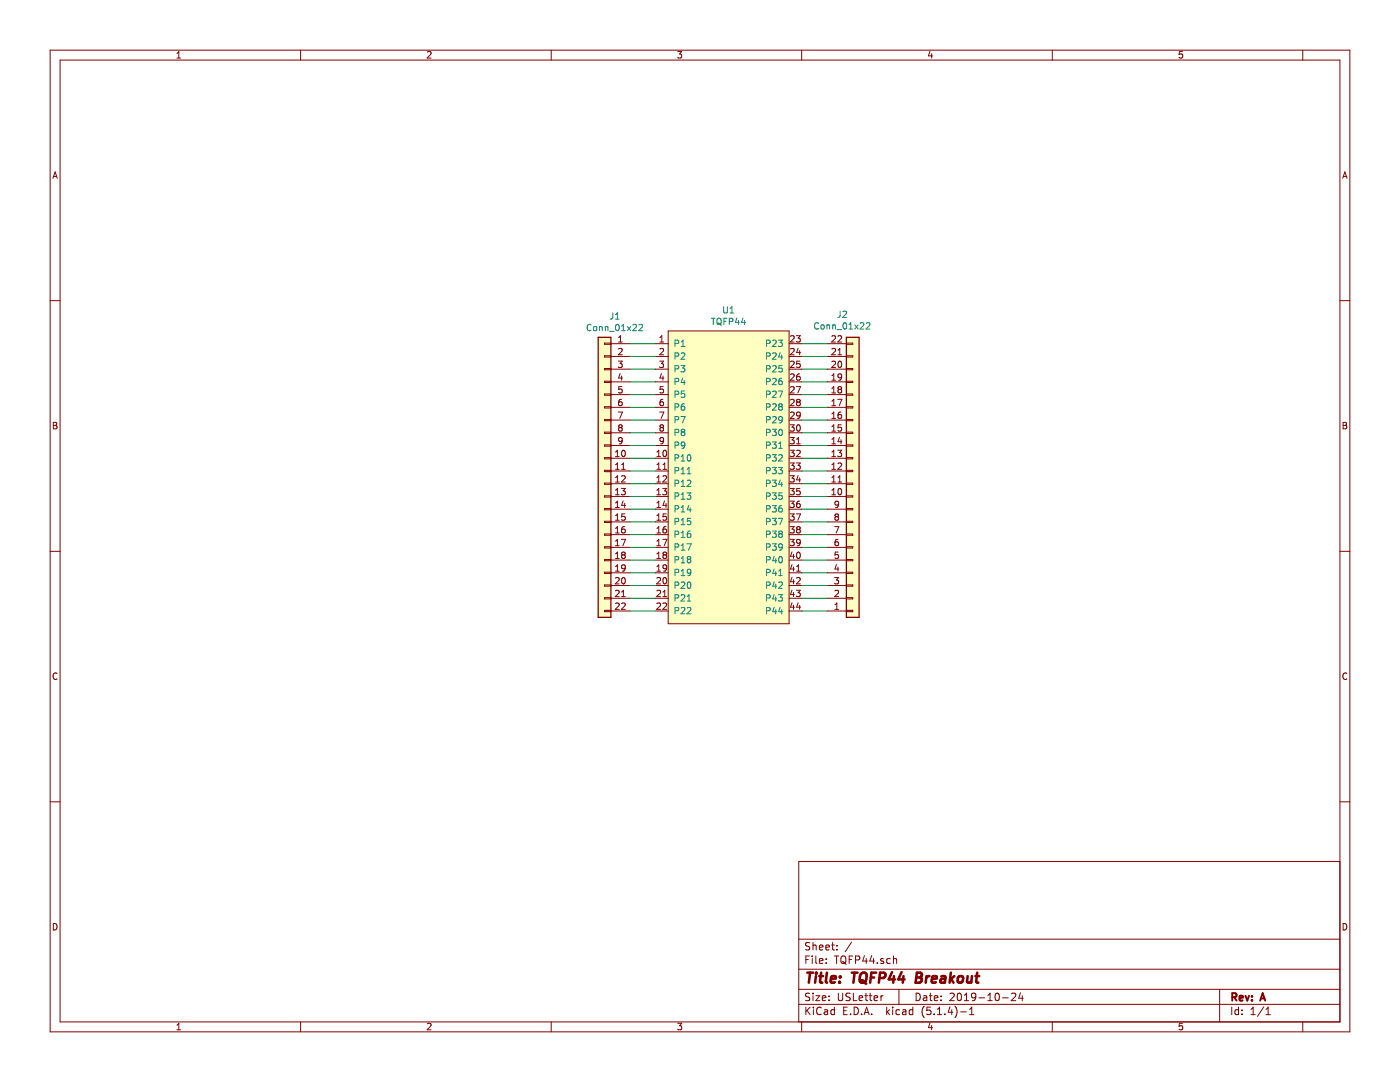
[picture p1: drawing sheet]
EESchema Schematic File Version 4
EELAYER 30 0
EELAYER END
$Descr USLetter 11000 8500
encoding utf-8
Sheet 1 1
Title "TQFP44 Breakout"
Date "2019-10-24"
Rev "A"
Comp ""
Comment1 ""
Comment2 ""
Comment3 ""
Comment4 ""
$EndDescr
$Comp
L TQFP44:TQFP44 U1
U 1 1
P 5750 3700
F 0 "U1" H 5725 4965 50  0000 C CNN
F 1 "TQFP44" H 5725 4874 50  0000 C CNN
F 2 "Package_QFP:TQFP-44_10x10mm_P0.8mm" H 5600 4900 50  0001 C CNN
F 3 "" H 5600 4200 50  0001 C CNN
	1    5750 3700
	1    0    0    -1  
$EndComp
$Comp
L Connector_Generic:Conn_01x22 J1
U 1 1
P 4750 3700
F 0 "J1" H 4668 4917 50  0000 C CNN
F 1 "Conn_01x22" H 4668 4826 50  0000 C CNN
F 2 "Connector_PinHeader_2.54mm:PinHeader_1x22_P2.54mm_Vertical" H 4750 3700 50  0001 C CNN
F 3 "~" H 4750 3700 50  0001 C CNN
	1    4750 3700
	-1   0    0    -1  
$EndComp
$Comp
L Connector_Generic:Conn_01x22 J2
U 1 1
P 6700 3800
F 0 "J2" H 6618 2475 50  0000 C CNN
F 1 "Conn_01x22" H 6618 2566 50  0000 C CNN
F 2 "Connector_PinHeader_2.54mm:PinHeader_1x22_P2.54mm_Vertical" H 6700 3800 50  0001 C CNN
F 3 "~" H 6700 3800 50  0001 C CNN
	1    6700 3800
	1    0    0    1   
$EndComp
Wire Wire Line
	4950 2700 5150 2700
Wire Wire Line
	4950 2800 5150 2800
Wire Wire Line
	4950 2900 5150 2900
Wire Wire Line
	4950 3000 5150 3000
Wire Wire Line
	4950 3100 5150 3100
Wire Wire Line
	4950 3200 5150 3200
Wire Wire Line
	4950 3300 5150 3300
Wire Wire Line
	4950 3400 5150 3400
Wire Wire Line
	4950 3500 5150 3500
Wire Wire Line
	4950 3600 5150 3600
Wire Wire Line
	4950 3700 5150 3700
Wire Wire Line
	4950 3800 5150 3800
Wire Wire Line
	4950 3900 5150 3900
Wire Wire Line
	4950 4000 5150 4000
Wire Wire Line
	4950 4100 5150 4100
Wire Wire Line
	4950 4200 5150 4200
Wire Wire Line
	4950 4300 5150 4300
Wire Wire Line
	4950 4400 5150 4400
Wire Wire Line
	4950 4500 5150 4500
Wire Wire Line
	4950 4600 5150 4600
Wire Wire Line
	4950 4700 5150 4700
Wire Wire Line
	4950 4800 5150 4800
Wire Wire Line
	6300 2700 6500 2700
Wire Wire Line
	6300 2800 6500 2800
Wire Wire Line
	6300 2900 6500 2900
Wire Wire Line
	6300 3000 6500 3000
Wire Wire Line
	6300 3100 6500 3100
Wire Wire Line
	6300 3200 6500 3200
Wire Wire Line
	6300 3300 6500 3300
Wire Wire Line
	6300 3400 6500 3400
Wire Wire Line
	6300 3500 6500 3500
Wire Wire Line
	6300 3600 6500 3600
Wire Wire Line
	6300 3700 6500 3700
Wire Wire Line
	6300 3800 6500 3800
Wire Wire Line
	6300 3900 6500 3900
Wire Wire Line
	6300 4000 6500 4000
Wire Wire Line
	6300 4100 6500 4100
Wire Wire Line
	6300 4200 6500 4200
Wire Wire Line
	6300 4300 6500 4300
Wire Wire Line
	6300 4400 6500 4400
Wire Wire Line
	6300 4500 6500 4500
Wire Wire Line
	6300 4600 6500 4600
Wire Wire Line
	6300 4700 6500 4700
Wire Wire Line
	6300 4800 6500 4800
$EndSCHEMATC
